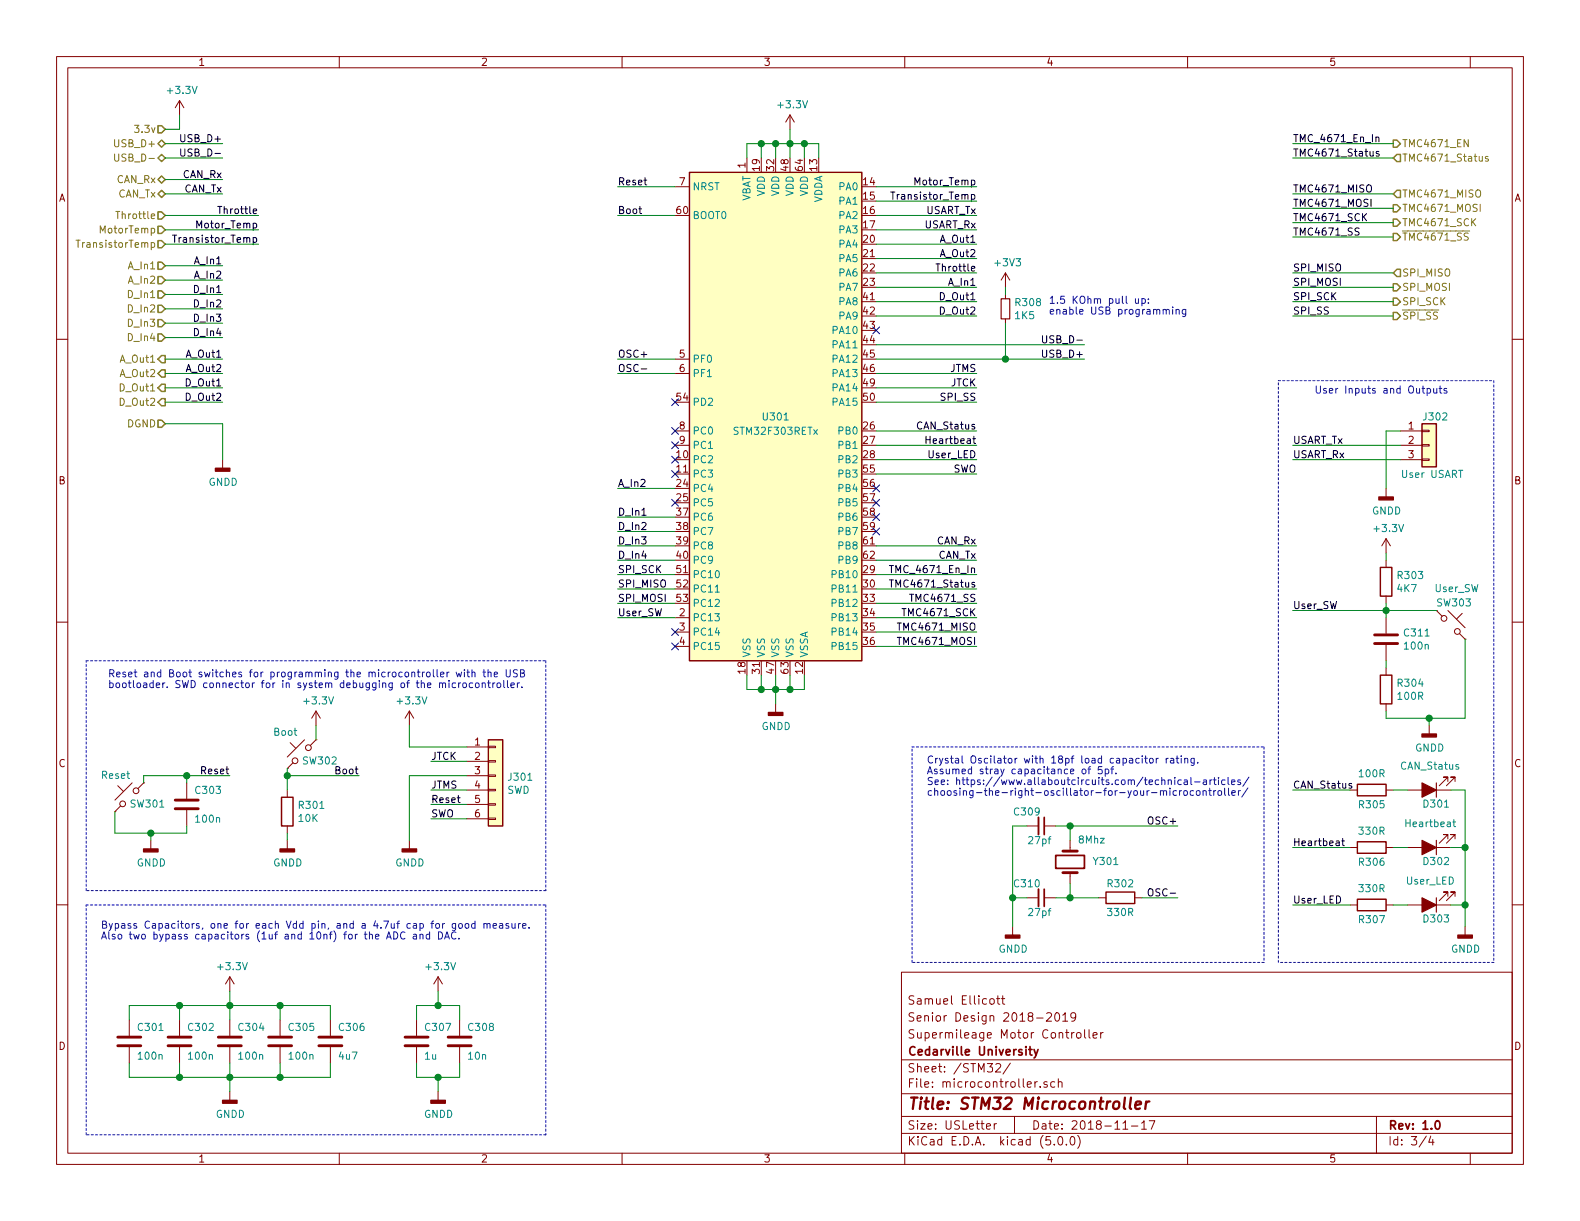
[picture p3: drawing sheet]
EESchema Schematic File Version 4
LIBS:motor-controller-hw-cache
EELAYER 26 0
EELAYER END
$Descr USLetter 11000 8500
encoding utf-8
Sheet 3 4
Title "STM32 Microcontroller"
Date "2018-11-17"
Rev "1.0"
Comp "Cedarville University"
Comment1 "Supermileage Motor Controller"
Comment2 "Senior Design 2018-2019"
Comment3 "Samuel Ellicott"
Comment4 ""
$EndDescr
$Comp
L MotorControllerParts:STM32F303RETx U301
U 1 1
P 5400 2900
F 0 "U301" H 5400 2900 50  0000 C CNN
F 1 "STM32F303RETx" H 5400 2800 50  0000 C CNN
F 2 "Package_QFP:LQFP-64_10x10mm_P0.5mm" H 4800 1200 50  0001 R CNN
F 3 "http://www.st.com/st-web-ui/static/active/en/resource/technical/document/datasheet/DM00118585.pdf" H 5400 2900 50  0001 C CNN
F 4 "497-15163-ND" H 5400 2900 50  0001 C CNN "Digi-key#"
	1    5400 2900
	1    0    0    -1  
$EndComp
Text HLabel 1150 900  0    50   Input ~ 0
3.3v
Text HLabel 1150 1000 0    50   BiDi ~ 0
USB_D+
Text HLabel 1150 1100 0    50   BiDi ~ 0
USB_D-
Text HLabel 1150 1250 0    50   BiDi ~ 0
CAN_Rx
Text HLabel 1150 1350 0    50   BiDi ~ 0
CAN_Tx
Text HLabel 1150 1500 0    50   Input ~ 0
Throttle
Text HLabel 1150 1600 0    50   Input ~ 0
MotorTemp
Text HLabel 1150 1700 0    50   Input ~ 0
TransistorTemp
Text HLabel 1150 1850 0    50   Input ~ 0
A_In1
Text HLabel 1150 1950 0    50   Input ~ 0
A_In2
Text HLabel 1150 2050 0    50   Input ~ 0
D_In1
Text HLabel 1150 2150 0    50   Input ~ 0
D_In2
Text HLabel 1150 2250 0    50   Input ~ 0
D_In3
Text HLabel 1150 2350 0    50   Input ~ 0
D_In4
Text HLabel 1150 2500 0    50   Output ~ 0
A_Out1
Text HLabel 1150 2600 0    50   Output ~ 0
A_Out2
Text HLabel 1150 2700 0    50   Output ~ 0
D_Out1
Text HLabel 1150 2800 0    50   Output ~ 0
D_Out2
Text HLabel 1150 2950 0    50   Input ~ 0
DGND
$Comp
L MotorControllerParts:GNDD #PWR0312
U 1 1
P 5400 4900
F 0 "#PWR0312" H 5400 4650 50  0001 C CNN
F 1 "GNDD" H 5404 4745 50  0000 C CNN
F 2 "" H 5400 4900 50  0001 C CNN
F 3 "" H 5400 4900 50  0001 C CNN
	1    5400 4900
	1    0    0    -1  
$EndComp
Wire Wire Line
	5200 4700 5200 4800
Wire Wire Line
	5200 4800 5300 4800
Wire Wire Line
	5500 4700 5500 4800
Wire Wire Line
	5400 4700 5400 4800
Connection ~ 5400 4800
Wire Wire Line
	5400 4800 5500 4800
Wire Wire Line
	5300 4700 5300 4800
Connection ~ 5300 4800
Wire Wire Line
	5300 4800 5400 4800
Wire Wire Line
	5400 4900 5400 4800
$Comp
L motor-controller-hw-cache:+3.3V #PWR0313
U 1 1
P 5500 900
F 0 "#PWR0313" H 5500 750 50  0001 C CNN
F 1 "+3.3V" H 5515 1073 50  0000 C CNN
F 2 "" H 5500 900 50  0001 C CNN
F 3 "" H 5500 900 50  0001 C CNN
	1    5500 900 
	1    0    0    -1  
$EndComp
Wire Wire Line
	5300 1100 5300 1000
Wire Wire Line
	5300 1000 5400 1000
Wire Wire Line
	5700 1000 5700 1100
Wire Wire Line
	5600 1100 5600 1000
Connection ~ 5600 1000
Wire Wire Line
	5600 1000 5700 1000
Wire Wire Line
	5500 1100 5500 1000
Connection ~ 5500 1000
Wire Wire Line
	5500 1000 5600 1000
Wire Wire Line
	5400 1100 5400 1000
Connection ~ 5400 1000
Wire Wire Line
	5400 1000 5500 1000
Wire Wire Line
	5500 1000 5500 900 
Wire Wire Line
	5200 1100 5200 1000
Wire Wire Line
	5200 1000 5300 1000
Connection ~ 5300 1000
$Comp
L MotorControllerParts:C C301
U 1 1
P 900 7250
F 0 "C301" H 950 7350 50  0000 L CNN
F 1 "100n" H 950 7150 50  0000 L CNN
F 2 "Capacitors_SMD:C_0805_HandSoldering" H 938 7100 50  0001 C CNN
F 3 "~" H 900 7250 50  0001 C CNN
F 4 "1276-2444-1-ND" H 900 7250 50  0001 C CNN "Digi-key#"
	1    900  7250
	1    0    0    -1  
$EndComp
$Comp
L MotorControllerParts:C C302
U 1 1
P 1250 7250
F 0 "C302" H 1300 7350 50  0000 L CNN
F 1 "100n" H 1300 7150 50  0000 L CNN
F 2 "Capacitors_SMD:C_0805_HandSoldering" H 1288 7100 50  0001 C CNN
F 3 "~" H 1250 7250 50  0001 C CNN
F 4 "1276-2444-1-ND" H 1250 7250 50  0001 C CNN "Digi-key#"
	1    1250 7250
	1    0    0    -1  
$EndComp
$Comp
L MotorControllerParts:C C304
U 1 1
P 1600 7250
F 0 "C304" H 1650 7350 50  0000 L CNN
F 1 "100n" H 1650 7150 50  0000 L CNN
F 2 "Capacitors_SMD:C_0805_HandSoldering" H 1638 7100 50  0001 C CNN
F 3 "~" H 1600 7250 50  0001 C CNN
F 4 "1276-2444-1-ND" H 1600 7250 50  0001 C CNN "Digi-key#"
	1    1600 7250
	1    0    0    -1  
$EndComp
$Comp
L MotorControllerParts:C C305
U 1 1
P 1950 7250
F 0 "C305" H 2000 7350 50  0000 L CNN
F 1 "100n" H 2000 7150 50  0000 L CNN
F 2 "Capacitors_SMD:C_0805_HandSoldering" H 1988 7100 50  0001 C CNN
F 3 "~" H 1950 7250 50  0001 C CNN
F 4 "1276-2444-1-ND" H 1950 7250 50  0001 C CNN "Digi-key#"
	1    1950 7250
	1    0    0    -1  
$EndComp
$Comp
L MotorControllerParts:C C306
U 1 1
P 2300 7250
F 0 "C306" H 2350 7350 50  0000 L CNN
F 1 "4u7" H 2350 7150 50  0000 L CNN
F 2 "Capacitors_SMD:C_0805_HandSoldering" H 2338 7100 50  0001 C CNN
F 3 "~" H 2300 7250 50  0001 C CNN
F 4 "732-7628-1-ND" H 2300 7250 50  0001 C CNN "Digi-key#"
	1    2300 7250
	1    0    0    -1  
$EndComp
$Comp
L motor-controller-hw-cache:+3.3V #PWR0304
U 1 1
P 1600 6900
F 0 "#PWR0304" H 1600 6750 50  0001 C CNN
F 1 "+3.3V" H 1615 7073 50  0000 C CNN
F 2 "" H 1600 6900 50  0001 C CNN
F 3 "" H 1600 6900 50  0001 C CNN
	1    1600 6900
	1    0    0    -1  
$EndComp
Wire Wire Line
	900  7100 900  7000
Wire Wire Line
	900  7000 1250 7000
Wire Wire Line
	2300 7000 2300 7100
Wire Wire Line
	1950 7100 1950 7000
Connection ~ 1950 7000
Wire Wire Line
	1950 7000 2300 7000
Wire Wire Line
	1600 7100 1600 7000
Connection ~ 1600 7000
Wire Wire Line
	1600 7000 1950 7000
Wire Wire Line
	1250 7100 1250 7000
Connection ~ 1250 7000
Wire Wire Line
	1250 7000 1600 7000
Wire Wire Line
	1600 6900 1600 7000
$Comp
L MotorControllerParts:GNDD #PWR0305
U 1 1
P 1600 7600
F 0 "#PWR0305" H 1600 7350 50  0001 C CNN
F 1 "GNDD" H 1604 7445 50  0000 C CNN
F 2 "" H 1600 7600 50  0001 C CNN
F 3 "" H 1600 7600 50  0001 C CNN
	1    1600 7600
	1    0    0    -1  
$EndComp
Wire Wire Line
	900  7400 900  7500
Wire Wire Line
	900  7500 1250 7500
Wire Wire Line
	2300 7500 2300 7400
Wire Wire Line
	1950 7400 1950 7500
Connection ~ 1950 7500
Wire Wire Line
	1950 7500 2300 7500
Wire Wire Line
	1600 7400 1600 7500
Connection ~ 1600 7500
Wire Wire Line
	1600 7500 1950 7500
Wire Wire Line
	1250 7400 1250 7500
Connection ~ 1250 7500
Wire Wire Line
	1250 7500 1600 7500
Wire Wire Line
	1600 7600 1600 7500
Text Notes 700  6550 0    50   ~ 0
Bypass Capacitors, one for each Vdd pin, and a 4.7uf cap for good measure.\nAlso two bypass capacitors (1uf and 10nf) for the ADC and DAC.
$Comp
L MotorControllerParts:C C308
U 1 1
P 3200 7250
F 0 "C308" H 3250 7350 50  0000 L CNN
F 1 "10n" H 3250 7150 50  0000 L CNN
F 2 "Capacitors_SMD:C_0805_HandSoldering" H 3238 7100 50  0001 C CNN
F 3 "~" H 3200 7250 50  0001 C CNN
F 4 "732-12169-1-ND" H 3200 7250 50  0001 C CNN "Digi-key#"
	1    3200 7250
	1    0    0    -1  
$EndComp
$Comp
L MotorControllerParts:C C307
U 1 1
P 2900 7250
F 0 "C307" H 2950 7350 50  0000 L CNN
F 1 "1u" H 2950 7150 50  0000 L CNN
F 2 "Capacitors_SMD:C_0805_HandSoldering" H 2938 7100 50  0001 C CNN
F 3 "~" H 2900 7250 50  0001 C CNN
F 4 "732-7672-1-ND" H 2900 7250 50  0001 C CNN "Digi-key#"
	1    2900 7250
	1    0    0    -1  
$EndComp
$Comp
L motor-controller-hw-cache:+3.3V #PWR0310
U 1 1
P 3050 6900
F 0 "#PWR0310" H 3050 6750 50  0001 C CNN
F 1 "+3.3V" H 3065 7073 50  0000 C CNN
F 2 "" H 3050 6900 50  0001 C CNN
F 3 "" H 3050 6900 50  0001 C CNN
	1    3050 6900
	1    0    0    -1  
$EndComp
Wire Wire Line
	2900 7100 2900 7000
Wire Wire Line
	2900 7000 3050 7000
Wire Wire Line
	3200 7000 3200 7100
Wire Wire Line
	2900 7400 2900 7500
Wire Wire Line
	2900 7500 3050 7500
Wire Wire Line
	3200 7500 3200 7400
Wire Wire Line
	3050 7600 3050 7500
Connection ~ 3050 7500
Wire Wire Line
	3050 7500 3200 7500
Wire Wire Line
	3050 6900 3050 7000
Connection ~ 3050 7000
Wire Wire Line
	3050 7000 3200 7000
$Comp
L MotorControllerParts:GNDD #PWR0303
U 1 1
P 1550 3200
F 0 "#PWR0303" H 1550 2950 50  0001 C CNN
F 1 "GNDD" H 1554 3045 50  0000 C CNN
F 2 "" H 1550 3200 50  0001 C CNN
F 3 "" H 1550 3200 50  0001 C CNN
	1    1550 3200
	1    0    0    -1  
$EndComp
Wire Wire Line
	1550 3200 1550 2950
Wire Wire Line
	1550 2950 1150 2950
$Comp
L MotorControllerParts:+3.3V #PWR0302
U 1 1
P 1250 800
F 0 "#PWR0302" H 1250 650 50  0001 C CNN
F 1 "+3.3V" H 1265 973 50  0000 C CNN
F 2 "" H 1250 800 50  0001 C CNN
F 3 "" H 1250 800 50  0001 C CNN
	1    1250 800 
	1    0    0    -1  
$EndComp
Wire Wire Line
	1150 900  1250 900 
Wire Wire Line
	1250 900  1250 800 
Text Label 6800 4500 2    50   ~ 0
TMC4671_MOSI
Text Label 6800 4400 2    50   ~ 0
TMC4671_MISO
Text Label 6800 4300 2    50   ~ 0
TMC4671_SCK
Text Label 6800 4200 2    50   ~ 0
TMC4671_SS
Wire Wire Line
	6800 4500 6100 4500
Wire Wire Line
	6800 4400 6100 4400
Wire Wire Line
	6800 4300 6100 4300
Wire Wire Line
	6800 4200 6100 4200
Text Label 7550 2500 2    50   ~ 0
USB_D+
Text Label 7550 2400 2    50   ~ 0
USB_D-
Wire Wire Line
	7550 2400 6100 2400
Text Label 6800 1700 2    50   ~ 0
A_Out1
Text Label 6800 1800 2    50   ~ 0
A_Out2
Wire Wire Line
	6800 1700 6100 1700
Wire Wire Line
	6800 1800 6100 1800
Text Label 1550 2500 2    50   ~ 0
A_Out1
Text Label 1550 2600 2    50   ~ 0
A_Out2
Text Label 1550 1100 2    50   ~ 0
USB_D-
Text Label 1550 1000 2    50   ~ 0
USB_D+
Wire Wire Line
	1550 1100 1150 1100
Wire Wire Line
	1550 1000 1150 1000
Wire Wire Line
	1550 2500 1150 2500
Wire Wire Line
	1550 2600 1150 2600
$Comp
L MotorControllerParts:Crystal Y301
U 1 1
P 7450 6000
F 0 "Y301" V 7450 5750 50  0000 C CNN
F 1 "8Mhz" V 7600 5850 50  0000 C CNN
F 2 "Crystal:Crystal_SMD_HC49-SD_HandSoldering" H 7450 6000 50  0001 C CNN
F 3 "https://abracon.com/Resonators/abls.pdf" H 7450 6000 50  0001 C CNN
F 4 "535-10212-1-ND‎" H 7450 6000 50  0001 C CNN "Digi-key#"
	1    7450 6000
	0    -1   -1   0   
$EndComp
$Comp
L MotorControllerParts:C_Small C309
U 1 1
P 7250 5750
F 0 "C309" V 7150 5550 50  0000 L CNN
F 1 "27pf" V 7350 5650 50  0000 L CNN
F 2 "Capacitors_SMD:C_0805_HandSoldering" H 7250 5750 50  0001 C CNN
F 3 "~" H 7250 5750 50  0001 C CNN
F 4 "1276-2622-1-ND" H 7250 5750 50  0001 C CNN "Digi-key#"
	1    7250 5750
	0    1    1    0   
$EndComp
$Comp
L MotorControllerParts:C_Small C310
U 1 1
P 7250 6250
F 0 "C310" V 7150 6050 50  0000 L CNN
F 1 "27pf" V 7350 6150 50  0000 L CNN
F 2 "Capacitors_SMD:C_0805_HandSoldering" H 7250 6250 50  0001 C CNN
F 3 "~" H 7250 6250 50  0001 C CNN
F 4 "1276-2622-1-ND" H 7250 6250 50  0001 C CNN "Digi-key#"
	1    7250 6250
	0    1    1    0   
$EndComp
$Comp
L MotorControllerParts:GNDD #PWR0314
U 1 1
P 7050 6450
F 0 "#PWR0314" H 7050 6200 50  0001 C CNN
F 1 "GNDD" H 7054 6295 50  0000 C CNN
F 2 "" H 7050 6450 50  0001 C CNN
F 3 "" H 7050 6450 50  0001 C CNN
	1    7050 6450
	1    0    0    -1  
$EndComp
Wire Wire Line
	7150 5750 7050 5750
Wire Wire Line
	7050 6250 7150 6250
Wire Wire Line
	7350 5750 7450 5750
Wire Wire Line
	7450 5750 7450 5850
Wire Wire Line
	7450 6150 7450 6250
Wire Wire Line
	7450 6250 7350 6250
$Comp
L MotorControllerParts:R R302
U 1 1
P 7800 6250
F 0 "R302" V 7700 6250 50  0000 C CNN
F 1 "330R" V 7900 6250 50  0000 C CNN
F 2 "Resistors_SMD:R_0805_HandSoldering" H 7800 6250 50  0001 C CNN
F 3 "http://www.yageo.com/documents/recent/PYu-RC_Group_51_RoHS_L_9.pdf" H 7800 6250 50  0001 C CNN
F 4 "311-330CRCT-ND" H 0   0   50  0001 C CNN "Digi-key#"
	1    7800 6250
	0    1    1    0   
$EndComp
Wire Wire Line
	7950 6250 8200 6250
Text Label 8200 5750 2    50   ~ 0
OSC+
Text Label 8200 6250 2    50   ~ 0
OSC-
Wire Wire Line
	7050 5750 7050 6250
Wire Wire Line
	7050 6450 7050 6250
Connection ~ 7050 6250
Wire Wire Line
	7650 6250 7450 6250
Connection ~ 7450 6250
Wire Wire Line
	8200 5750 7450 5750
Connection ~ 7450 5750
Text Label 4300 2600 0    50   ~ 0
OSC-
Text Label 4300 2500 0    50   ~ 0
OSC+
Wire Wire Line
	4300 2500 4700 2500
Wire Wire Line
	4300 2600 4700 2600
Text Notes 6450 5550 0    50   ~ 0
Crystal Oscilator with 18pf load capacitor rating.\nAssumed stray capacitance of 5pf.\nSee: https://www.allaboutcircuits.com/technical-articles/\nchoosing-the-right-oscillator-for-your-microcontroller/
Text Label 1550 1850 2    50   ~ 0
A_In1
Text Label 1550 1950 2    50   ~ 0
A_In2
Wire Wire Line
	1150 1950 1550 1950
Wire Wire Line
	1150 1850 1550 1850
Text Label 6800 2000 2    50   ~ 0
A_In1
Text Label 4300 3400 0    50   ~ 0
A_In2
Wire Wire Line
	6800 2000 6100 2000
Wire Wire Line
	4300 3400 4700 3400
Text Label 6800 1900 2    50   ~ 0
Throttle
Wire Wire Line
	6800 1900 6100 1900
Text Label 1800 1500 2    50   ~ 0
Throttle
Wire Wire Line
	1800 1500 1150 1500
Text Label 1800 1600 2    50   ~ 0
Motor_Temp
Wire Wire Line
	1800 1600 1150 1600
Text Label 1800 1700 2    50   ~ 0
Transistor_Temp
Wire Wire Line
	1800 1700 1150 1700
Text Label 6800 1400 2    50   ~ 0
Transistor_Temp
Text Label 6800 1300 2    50   ~ 0
Motor_Temp
Wire Wire Line
	6800 1300 6100 1300
Wire Wire Line
	6800 1400 6100 1400
Text Label 1550 2050 2    50   ~ 0
D_In1
Text Label 1550 2150 2    50   ~ 0
D_In2
Text Label 1550 2250 2    50   ~ 0
D_In3
Text Label 1550 2350 2    50   ~ 0
D_In4
Text Label 4300 3600 0    50   ~ 0
D_In1
Text Label 4300 3700 0    50   ~ 0
D_In2
Text Label 4300 3800 0    50   ~ 0
D_In3
Text Label 4300 3900 0    50   ~ 0
D_In4
Wire Wire Line
	4300 3600 4700 3600
Wire Wire Line
	4300 3700 4700 3700
Wire Wire Line
	4300 3800 4700 3800
Wire Wire Line
	4300 3900 4700 3900
Wire Wire Line
	1550 2050 1150 2050
Wire Wire Line
	1550 2150 1150 2150
Wire Wire Line
	1550 2250 1150 2250
Wire Wire Line
	1550 2350 1150 2350
Text Label 1550 2700 2    50   ~ 0
D_Out1
Text Label 1550 2800 2    50   ~ 0
D_Out2
Text Label 6800 2100 2    50   ~ 0
D_Out1
Text Label 6800 2200 2    50   ~ 0
D_Out2
Wire Wire Line
	6800 2200 6100 2200
Wire Wire Line
	6800 2100 6100 2100
Wire Wire Line
	1550 2800 1150 2800
Wire Wire Line
	1550 2700 1150 2700
Text Label 1550 1250 2    50   ~ 0
CAN_Rx
Text Label 1550 1350 2    50   ~ 0
CAN_Tx
Text Label 6800 3900 2    50   ~ 0
CAN_Tx
Text Label 6800 3800 2    50   ~ 0
CAN_Rx
Wire Wire Line
	6800 3800 6100 3800
Wire Wire Line
	6800 3900 6100 3900
Wire Wire Line
	1550 1350 1150 1350
Wire Wire Line
	1150 1250 1550 1250
$Comp
L MotorControllerParts:SW_Push_45deg SW301
U 1 1
P 900 5550
F 0 "SW301" V 850 5550 50  0000 R CNN
F 1 "Reset" V 1050 5750 50  0000 R CNN
F 2 "supermileage_footprints:SW_SPST_FSMSM" H 900 5550 50  0001 C CNN
F 3 "https://www.te.com/commerce/DocumentDelivery/DDEController?Action=srchrtrv&DocNm=1437566-3&DocType=Customer+Drawing&DocLang=English" H 900 5550 50  0001 C CNN
F 4 "450-1758-1-ND" H 900 5550 50  0001 C CNN "Digi-key#"
	1    900  5550
	0    -1   -1   0   
$EndComp
$Comp
L MotorControllerParts:SW_Push_45deg SW302
U 1 1
P 2100 5250
F 0 "SW302" V 2050 5250 50  0000 R CNN
F 1 "Boot" V 2250 5450 50  0000 R CNN
F 2 "supermileage_footprints:SW_SPST_FSMSM" H 2100 5250 50  0001 C CNN
F 3 "https://www.te.com/commerce/DocumentDelivery/DDEController?Action=srchrtrv&DocNm=1437566-3&DocType=Customer+Drawing&DocLang=English" H 2100 5250 50  0001 C CNN
F 4 "450-1758-1-ND" H 2100 5250 50  0001 C CNN "Digi-key#"
	1    2100 5250
	0    -1   -1   0   
$EndComp
$Comp
L MotorControllerParts:C C303
U 1 1
P 1300 5600
F 0 "C303" H 1350 5700 50  0000 L CNN
F 1 "100n" H 1350 5500 50  0000 L CNN
F 2 "Capacitors_SMD:C_0805_HandSoldering" H 1338 5450 50  0001 C CNN
F 3 "~" H 1300 5600 50  0001 C CNN
F 4 "1276-2444-1-ND" H 1300 5600 50  0001 C CNN "Digi-key#"
	1    1300 5600
	1    0    0    -1  
$EndComp
$Comp
L MotorControllerParts:+3.3V #PWR0307
U 1 1
P 2200 5050
F 0 "#PWR0307" H 2200 4900 50  0001 C CNN
F 1 "+3.3V" H 2215 5223 50  0000 C CNN
F 2 "" H 2200 5050 50  0001 C CNN
F 3 "" H 2200 5050 50  0001 C CNN
	1    2200 5050
	1    0    0    -1  
$EndComp
$Comp
L MotorControllerParts:R R301
U 1 1
P 2000 5650
F 0 "R301" H 2070 5696 50  0000 L CNN
F 1 "10K" H 2070 5605 50  0000 L CNN
F 2 "Resistors_SMD:R_0805_HandSoldering" V 1930 5650 50  0001 C CNN
F 3 "https://www.te.com/commerce/DocumentDelivery/DDEController?Action=srchrtrv&DocNm=1773204-3&DocType=DS&DocLang=English" H 2000 5650 50  0001 C CNN
F 4 "A129761CT-ND" H 0   0   50  0001 C CNN "Digi-key#"
	1    2000 5650
	1    0    0    -1  
$EndComp
Text Label 1600 5400 2    50   ~ 0
Reset
Wire Wire Line
	1000 5450 1000 5400
Wire Wire Line
	1000 5400 1300 5400
Wire Wire Line
	1300 5450 1300 5400
Connection ~ 1300 5400
Wire Wire Line
	1300 5400 1600 5400
Wire Wire Line
	800  5650 800  5800
Wire Wire Line
	800  5800 1050 5800
Wire Wire Line
	1300 5800 1300 5750
Wire Wire Line
	2200 5150 2200 5050
$Comp
L MotorControllerParts:GNDD #PWR0306
U 1 1
P 2000 5850
F 0 "#PWR0306" H 2000 5600 50  0001 C CNN
F 1 "GNDD" H 2004 5695 50  0000 C CNN
F 2 "" H 2000 5850 50  0001 C CNN
F 3 "" H 2000 5850 50  0001 C CNN
	1    2000 5850
	1    0    0    -1  
$EndComp
Wire Wire Line
	2000 5850 2000 5800
Wire Wire Line
	2000 5500 2000 5400
Wire Wire Line
	2000 5400 2500 5400
Connection ~ 2000 5400
Wire Wire Line
	2000 5400 2000 5350
Text Label 2500 5400 2    50   ~ 0
Boot
$Comp
L MotorControllerParts:GNDD #PWR0301
U 1 1
P 1050 5850
F 0 "#PWR0301" H 1050 5600 50  0001 C CNN
F 1 "GNDD" H 1054 5695 50  0000 C CNN
F 2 "" H 1050 5850 50  0001 C CNN
F 3 "" H 1050 5850 50  0001 C CNN
	1    1050 5850
	1    0    0    -1  
$EndComp
Wire Wire Line
	1050 5850 1050 5800
Connection ~ 1050 5800
Wire Wire Line
	1050 5800 1300 5800
Text Label 4300 1500 0    50   ~ 0
Boot
Wire Wire Line
	4300 1500 4700 1500
Text Label 4300 1300 0    50   ~ 0
Reset
Wire Wire Line
	4300 1300 4700 1300
$Comp
L MotorControllerParts:LED_ALT D301
U 1 1
P 9950 5500
F 0 "D301" H 9900 5600 50  0000 C CNN
F 1 "CAN_Status" H 9942 5336 50  0000 C CNN
F 2 "LED_SMD:LED_0603_1608Metric_Pad1.05x0.95mm_HandSolder" H 9950 5500 50  0001 C CNN
F 3 "https://katalog.we-online.de/pbs/datasheet/150060BS55040.pdf" H 9950 5500 50  0001 C CNN
F 4 "732-12013-1-ND" H 0   0   50  0001 C CNN "Digi-key#"
	1    9950 5500
	-1   0    0    1   
$EndComp
$Comp
L MotorControllerParts:Conn_01x06 J301
U 1 1
P 3450 5400
F 0 "J301" H 3530 5392 50  0000 L CNN
F 1 "SWD" H 3530 5301 50  0000 L CNN
F 2 "Connector_PinHeader_2.54mm:PinHeader_1x06_P2.54mm_Vertical" H 3450 5400 50  0001 C CNN
F 3 "https://media.digikey.com/PDF/Data%20Sheets/Sullins%20PDFs/xRxCzzzSxxN-RC_ST_11635-B.pdf" H 3450 5400 50  0001 C CNN
F 4 "S1212EC-06-ND" H 0   0   50  0001 C CNN "Digi-key#"
	1    3450 5400
	1    0    0    -1  
$EndComp
Text Label 3000 5700 0    50   ~ 0
SWO
Text Label 3000 5600 0    50   ~ 0
Reset
Text Label 3000 5500 0    50   ~ 0
JTMS
Text Label 3000 5300 0    50   ~ 0
JTCK
Wire Wire Line
	3000 5500 3250 5500
Wire Wire Line
	3000 5600 3250 5600
Wire Wire Line
	3000 5700 3250 5700
Wire Wire Line
	3000 5300 3250 5300
$Comp
L MotorControllerParts:GNDD #PWR0309
U 1 1
P 2850 5850
F 0 "#PWR0309" H 2850 5600 50  0001 C CNN
F 1 "GNDD" H 2854 5695 50  0000 C CNN
F 2 "" H 2850 5850 50  0001 C CNN
F 3 "" H 2850 5850 50  0001 C CNN
	1    2850 5850
	1    0    0    -1  
$EndComp
Wire Wire Line
	2850 5850 2850 5400
Wire Wire Line
	2850 5400 3250 5400
Text Label 6800 3300 2    50   ~ 0
SWO
Text Label 6800 2700 2    50   ~ 0
JTCK
Text Label 6800 2600 2    50   ~ 0
JTMS
Wire Wire Line
	6800 2600 6100 2600
Wire Wire Line
	6800 2700 6100 2700
Wire Wire Line
	6800 3300 6100 3300
$Comp
L MotorControllerParts:LED_ALT D302
U 1 1
P 9950 5900
F 0 "D302" H 9900 6000 50  0000 C CNN
F 1 "Heartbeat" H 9942 5736 50  0000 C CNN
F 2 "LED_SMD:LED_0603_1608Metric_Pad1.05x0.95mm_HandSolder" H 9950 5900 50  0001 C CNN
F 3 "https://katalog.we-online.de/pbs/datasheet/150060RS55040.pdf" H 9950 5900 50  0001 C CNN
F 4 "732-12015-1-ND" H 0   0   50  0001 C CNN "Digi-key#"
	1    9950 5900
	-1   0    0    1   
$EndComp
$Comp
L MotorControllerParts:LED_ALT D303
U 1 1
P 9950 6300
F 0 "D303" H 9900 6400 50  0000 C CNN
F 1 "User_LED" H 9942 6136 50  0000 C CNN
F 2 "LED_SMD:LED_0603_1608Metric_Pad1.05x0.95mm_HandSolder" H 9950 6300 50  0001 C CNN
F 3 "https://katalog.we-online.com/led/datasheet/150060VS55040.pdf" H 9950 6300 50  0001 C CNN
F 4 "732-12017-1-ND" H 0   0   50  0001 C CNN "Digi-key#"
	1    9950 6300
	-1   0    0    1   
$EndComp
Text Notes 750  4800 0    50   ~ 0
Reset and Boot switches for programming the microcontroller with the USB\nbootloader. SWD connector for in system debugging of the microcontroller.
Wire Notes Line
	600  6300 3800 6300
Wire Notes Line
	3800 6300 3800 7900
Wire Notes Line
	3800 7900 600  7900
Wire Notes Line
	600  7900 600  6300
Wire Notes Line
	6350 5200 8800 5200
Wire Notes Line
	8800 5200 8800 6700
Wire Notes Line
	8800 6700 6350 6700
Wire Notes Line
	6350 6700 6350 5200
Wire Notes Line
	600  4600 3800 4600
Wire Notes Line
	3800 4600 3800 6200
Wire Notes Line
	3800 6200 600  6200
Wire Notes Line
	600  6200 600  4600
$Comp
L MotorControllerParts:R R307
U 1 1
P 9550 6300
F 0 "R307" V 9650 6300 50  0000 C CNN
F 1 "330R" V 9434 6300 50  0000 C CNN
F 2 "Resistors_SMD:R_0805_HandSoldering" V 9480 6300 50  0001 C CNN
F 3 "http://www.yageo.com/documents/recent/PYu-RC_Group_51_RoHS_L_9.pdf" H 9550 6300 50  0001 C CNN
F 4 "311-330CRCT-ND" H 0   0   50  0001 C CNN "Digi-key#"
	1    9550 6300
	0    1    1    0   
$EndComp
$Comp
L MotorControllerParts:R R306
U 1 1
P 9550 5900
F 0 "R306" V 9650 5900 50  0000 C CNN
F 1 "330R" V 9434 5900 50  0000 C CNN
F 2 "Resistors_SMD:R_0805_HandSoldering" V 9480 5900 50  0001 C CNN
F 3 "http://www.yageo.com/documents/recent/PYu-RC_Group_51_RoHS_L_9.pdf" H 9550 5900 50  0001 C CNN
F 4 "311-330CRCT-ND" H 0   0   50  0001 C CNN "Digi-key#"
	1    9550 5900
	0    1    1    0   
$EndComp
$Comp
L MotorControllerParts:R R305
U 1 1
P 9550 5500
F 0 "R305" V 9650 5500 50  0000 C CNN
F 1 "100R" V 9434 5500 50  0000 C CNN
F 2 "Resistors_SMD:R_0805_HandSoldering" V 9480 5500 50  0001 C CNN
F 3 "http://www.yageo.com/documents/recent/PYu-RC_Group_51_RoHS_L_9.pdf" H 9550 5500 50  0001 C CNN
F 4 "311-100CRCT-ND" H 0   0   50  0001 C CNN "Digi-key#"
	1    9550 5500
	0    1    1    0   
$EndComp
$Comp
L MotorControllerParts:GNDD #PWR0318
U 1 1
P 10200 6450
F 0 "#PWR0318" H 10200 6200 50  0001 C CNN
F 1 "GNDD" H 10204 6295 50  0000 C CNN
F 2 "" H 10200 6450 50  0001 C CNN
F 3 "" H 10200 6450 50  0001 C CNN
	1    10200 6450
	1    0    0    -1  
$EndComp
Wire Wire Line
	10200 6450 10200 6300
Wire Wire Line
	10200 5500 10100 5500
Wire Wire Line
	10100 5900 10200 5900
Connection ~ 10200 5900
Wire Wire Line
	10200 5900 10200 5500
Wire Wire Line
	10100 6300 10200 6300
Connection ~ 10200 6300
Wire Wire Line
	10200 6300 10200 5900
Wire Wire Line
	9700 6300 9800 6300
Wire Wire Line
	9700 5900 9800 5900
Wire Wire Line
	9700 5500 9800 5500
Text Label 9000 5500 0    50   ~ 0
CAN_Status
Text Label 9000 5900 0    50   ~ 0
Heartbeat
Text Label 9000 6300 0    50   ~ 0
User_LED
Text Label 6800 3000 2    50   ~ 0
CAN_Status
Text Label 6800 3100 2    50   ~ 0
Heartbeat
Text Label 6800 3200 2    50   ~ 0
User_LED
Wire Wire Line
	6800 3200 6100 3200
Wire Wire Line
	6800 3100 6100 3100
Wire Wire Line
	6800 3000 6100 3000
Wire Wire Line
	9000 5500 9400 5500
Wire Wire Line
	9000 5900 9400 5900
Wire Wire Line
	9000 6300 9400 6300
$Comp
L MotorControllerParts:SW_Push_45deg SW303
U 1 1
P 10100 4350
F 0 "SW303" V 10250 4500 50  0000 R CNN
F 1 "User_SW" V 10350 4550 50  0000 R CNN
F 2 "supermileage_footprints:SW_SPST_FSMSM" H 10100 4350 50  0001 C CNN
F 3 "https://www.te.com/commerce/DocumentDelivery/DDEController?Action=srchrtrv&DocNm=1437566-3&DocType=Customer+Drawing&DocLang=English" H 10100 4350 50  0001 C CNN
F 4 "450-1758-1-ND" H 10100 4350 50  0001 C CNN "Digi-key#"
	1    10100 4350
	0    1    -1   0   
$EndComp
$Comp
L MotorControllerParts:C C311
U 1 1
P 9650 4450
F 0 "C311" H 9765 4496 50  0000 L CNN
F 1 "100n" H 9765 4405 50  0000 L CNN
F 2 "Capacitors_SMD:C_0805_HandSoldering" H 9688 4300 50  0001 C CNN
F 3 "~" H 9650 4450 50  0001 C CNN
F 4 "1276-2444-1-ND" H 9650 4450 50  0001 C CNN "Digi-key#"
	1    9650 4450
	1    0    0    -1  
$EndComp
$Comp
L MotorControllerParts:R R303
U 1 1
P 9650 4050
F 0 "R303" H 9720 4096 50  0000 L CNN
F 1 "4K7" H 9720 4005 50  0000 L CNN
F 2 "Resistors_SMD:R_0805_HandSoldering" V 9580 4050 50  0001 C CNN
F 3 "http://www.yageo.com/documents/recent/PYu-RC_Group_51_RoHS_L_9.pdf" H 9650 4050 50  0001 C CNN
F 4 "311-4.70KCRCT-ND" H 0   0   50  0001 C CNN "Digi-key#"
	1    9650 4050
	1    0    0    -1  
$EndComp
$Comp
L MotorControllerParts:R R304
U 1 1
P 9650 4800
F 0 "R304" H 9720 4846 50  0000 L CNN
F 1 "100R" H 9720 4755 50  0000 L CNN
F 2 "Resistors_SMD:R_0805_HandSoldering" V 9580 4800 50  0001 C CNN
F 3 "http://www.yageo.com/documents/recent/PYu-RC_Group_51_RoHS_L_9.pdf" H 9650 4800 50  0001 C CNN
F 4 "311-100CRCT-ND" H 0   0   50  0001 C CNN "Digi-key#"
	1    9650 4800
	1    0    0    -1  
$EndComp
Wire Wire Line
	10000 4250 9650 4250
Wire Wire Line
	9650 4250 9650 4300
Wire Wire Line
	9650 4250 9650 4200
Connection ~ 9650 4250
Wire Wire Line
	9650 4650 9650 4600
$Comp
L MotorControllerParts:GNDD #PWR0317
U 1 1
P 9950 5050
F 0 "#PWR0317" H 9950 4800 50  0001 C CNN
F 1 "GNDD" H 9954 4895 50  0000 C CNN
F 2 "" H 9950 5050 50  0001 C CNN
F 3 "" H 9950 5050 50  0001 C CNN
	1    9950 5050
	1    0    0    -1  
$EndComp
Wire Wire Line
	9650 5000 9650 4950
Wire Wire Line
	9650 5000 9950 5000
Wire Wire Line
	10200 5000 10200 4450
Wire Wire Line
	9950 5050 9950 5000
Connection ~ 9950 5000
Wire Wire Line
	9950 5000 10200 5000
$Comp
L motor-controller-hw-cache:+3.3V #PWR0316
U 1 1
P 9650 3850
F 0 "#PWR0316" H 9650 3700 50  0001 C CNN
F 1 "+3.3V" H 9665 4023 50  0000 C CNN
F 2 "" H 9650 3850 50  0001 C CNN
F 3 "" H 9650 3850 50  0001 C CNN
	1    9650 3850
	1    0    0    -1  
$EndComp
Wire Wire Line
	9650 3850 9650 3900
Text Label 4300 4300 0    50   ~ 0
User_SW
Wire Wire Line
	4300 4300 4700 4300
Text Label 9000 4250 0    50   ~ 0
User_SW
Wire Wire Line
	9000 4250 9650 4250
Text HLabel 9700 1650 2    50   Output ~ 0
~TMC4671_SS
Text HLabel 9700 1550 2    50   Output ~ 0
TMC4671_SCK
Text HLabel 9700 1350 2    50   Input ~ 0
TMC4671_MISO
Text HLabel 9700 1450 2    50   Output ~ 0
TMC4671_MOSI
Text Label 9000 1450 0    50   ~ 0
TMC4671_MOSI
Text Label 9000 1350 0    50   ~ 0
TMC4671_MISO
Text Label 9000 1550 0    50   ~ 0
TMC4671_SCK
Text Label 9000 1650 0    50   ~ 0
TMC4671_SS
Wire Wire Line
	9000 1450 9700 1450
Wire Wire Line
	9000 1350 9700 1350
Wire Wire Line
	9000 1550 9700 1550
Wire Wire Line
	9000 1650 9700 1650
Wire Notes Line
	8900 2650 10400 2650
Wire Notes Line
	10400 2650 10400 6700
Wire Notes Line
	10400 6700 8900 6700
Wire Notes Line
	8900 6700 8900 2650
Text Notes 9150 2750 0    50   ~ 0
User Inputs and Outputs
Text Label 6800 1500 2    50   ~ 0
USART_Tx
Text Label 6800 1600 2    50   ~ 0
USART_Rx
Wire Wire Line
	6800 1500 6100 1500
Wire Wire Line
	6800 1600 6100 1600
$Comp
L MotorControllerParts:Conn_01x03 J302
U 1 1
P 9950 3100
F 0 "J302" H 9900 3300 50  0000 L CNN
F 1 "User USART" H 9750 2900 50  0000 L CNN
F 2 "Connector_PinHeader_2.54mm:PinHeader_1x03_P2.54mm_Vertical" H 9950 3100 50  0001 C CNN
F 3 "https://media.digikey.com/PDF/Data%20Sheets/Sullins%20PDFs/xRxCzzzSxxN-RC_ST_11635-B.pdf" H 9950 3100 50  0001 C CNN
F 4 "S1212EC-03-ND" H 0   0   50  0001 C CNN "Digi-key#"
	1    9950 3100
	1    0    0    -1  
$EndComp
$Comp
L MotorControllerParts:GNDD #PWR0315
U 1 1
P 9650 3400
F 0 "#PWR0315" H 9650 3150 50  0001 C CNN
F 1 "GNDD" H 9654 3245 50  0000 C CNN
F 2 "" H 9650 3400 50  0001 C CNN
F 3 "" H 9650 3400 50  0001 C CNN
	1    9650 3400
	1    0    0    -1  
$EndComp
Text Label 9000 3100 0    50   ~ 0
USART_Tx
Text Label 9000 3200 0    50   ~ 0
USART_Rx
Wire Wire Line
	9650 3400 9650 3000
Wire Wire Line
	9650 3000 9750 3000
Wire Wire Line
	9000 3100 9750 3100
Wire Wire Line
	9000 3200 9750 3200
$Comp
L MotorControllerParts:+3.3V #PWR0308
U 1 1
P 2850 5050
F 0 "#PWR0308" H 2850 4900 50  0001 C CNN
F 1 "+3.3V" H 2865 5223 50  0000 C CNN
F 2 "" H 2850 5050 50  0001 C CNN
F 3 "" H 2850 5050 50  0001 C CNN
	1    2850 5050
	1    0    0    -1  
$EndComp
Wire Wire Line
	2850 5050 2850 5200
Wire Wire Line
	2850 5200 3250 5200
Wire Wire Line
	5600 4800 5600 4700
Wire Wire Line
	5600 4800 5500 4800
Connection ~ 5500 4800
$Comp
L MotorControllerParts:GNDD #PWR0311
U 1 1
P 3050 7600
F 0 "#PWR0311" H 3050 7350 50  0001 C CNN
F 1 "GNDD" H 3054 7445 50  0000 C CNN
F 2 "" H 3050 7600 50  0001 C CNN
F 3 "" H 3050 7600 50  0001 C CNN
	1    3050 7600
	1    0    0    -1  
$EndComp
Text HLabel 9700 1000 2    50   Output ~ 0
TMC4671_EN
Text Label 9000 1000 0    50   ~ 0
TMC_4671_En_In
Wire Wire Line
	9700 1000 9000 1000
Text HLabel 9700 1100 2    50   Input ~ 0
TMC4671_Status
Text Label 9000 1100 0    50   ~ 0
TMC4671_Status
Wire Wire Line
	9700 1100 9000 1100
Text Label 6800 4100 2    50   ~ 0
TMC4671_Status
Text Label 6800 4000 2    50   ~ 0
TMC_4671_En_In
Wire Wire Line
	6800 4000 6100 4000
Wire Wire Line
	6800 4100 6100 4100
Text Label 4300 4200 0    50   ~ 0
SPI_MOSI
Text Label 4300 4100 0    50   ~ 0
SPI_MISO
Text Label 4300 4000 0    50   ~ 0
SPI_SCK
Text Label 6800 2800 2    50   ~ 0
SPI_SS
Wire Wire Line
	6800 2800 6100 2800
Wire Wire Line
	4300 4200 4700 4200
Wire Wire Line
	4300 4100 4700 4100
Wire Wire Line
	4300 4000 4700 4000
Text HLabel 9700 2200 2    50   Output ~ 0
~SPI_SS
Text HLabel 9700 2100 2    50   Output ~ 0
SPI_SCK
Text HLabel 9700 1900 2    50   Input ~ 0
SPI_MISO
Text HLabel 9700 2000 2    50   Output ~ 0
SPI_MOSI
Wire Wire Line
	9000 2000 9700 2000
Wire Wire Line
	9000 1900 9700 1900
Wire Wire Line
	9000 2100 9700 2100
Wire Wire Line
	9000 2200 9700 2200
Text Label 9000 1900 0    50   ~ 0
SPI_MISO
Text Label 9000 2000 0    50   ~ 0
SPI_MOSI
Text Label 9000 2100 0    50   ~ 0
SPI_SCK
Text Label 9000 2200 0    50   ~ 0
SPI_SS
NoConn ~ 6100 3700
NoConn ~ 6100 3600
NoConn ~ 6100 3500
NoConn ~ 6100 3400
NoConn ~ 4700 4500
NoConn ~ 4700 3500
NoConn ~ 4700 3300
NoConn ~ 4700 3200
NoConn ~ 4700 3100
NoConn ~ 4700 3000
NoConn ~ 4700 2800
NoConn ~ 4700 4400
NoConn ~ 6100 2300
$Comp
L MotorControllerParts:+3V3 #PWR0319
U 1 1
P 7000 2000
F 0 "#PWR0319" H 7000 1850 50  0001 C CNN
F 1 "+3V3" H 7015 2173 50  0000 C CNN
F 2 "" H 7000 2000 50  0001 C CNN
F 3 "" H 7000 2000 50  0001 C CNN
	1    7000 2000
	1    0    0    -1  
$EndComp
$Comp
L MotorControllerParts:R_Small R308
U 1 1
P 7000 2150
F 0 "R308" H 7059 2196 50  0000 L CNN
F 1 "1K5" H 7059 2105 50  0000 L CNN
F 2 "Resistor_SMD:R_0805_2012Metric" H 7000 2150 50  0001 C CNN
F 3 "" H 7000 2150 50  0001 C CNN
	1    7000 2150
	1    0    0    -1  
$EndComp
Wire Wire Line
	7000 2050 7000 2000
Wire Wire Line
	6100 2500 7000 2500
Wire Wire Line
	7000 2250 7000 2500
Connection ~ 7000 2500
Wire Wire Line
	7000 2500 7550 2500
Text Notes 7300 2200 0    50   ~ 0
1.5 KOhm pull up: \nenable USB programming
$EndSCHEMATC
